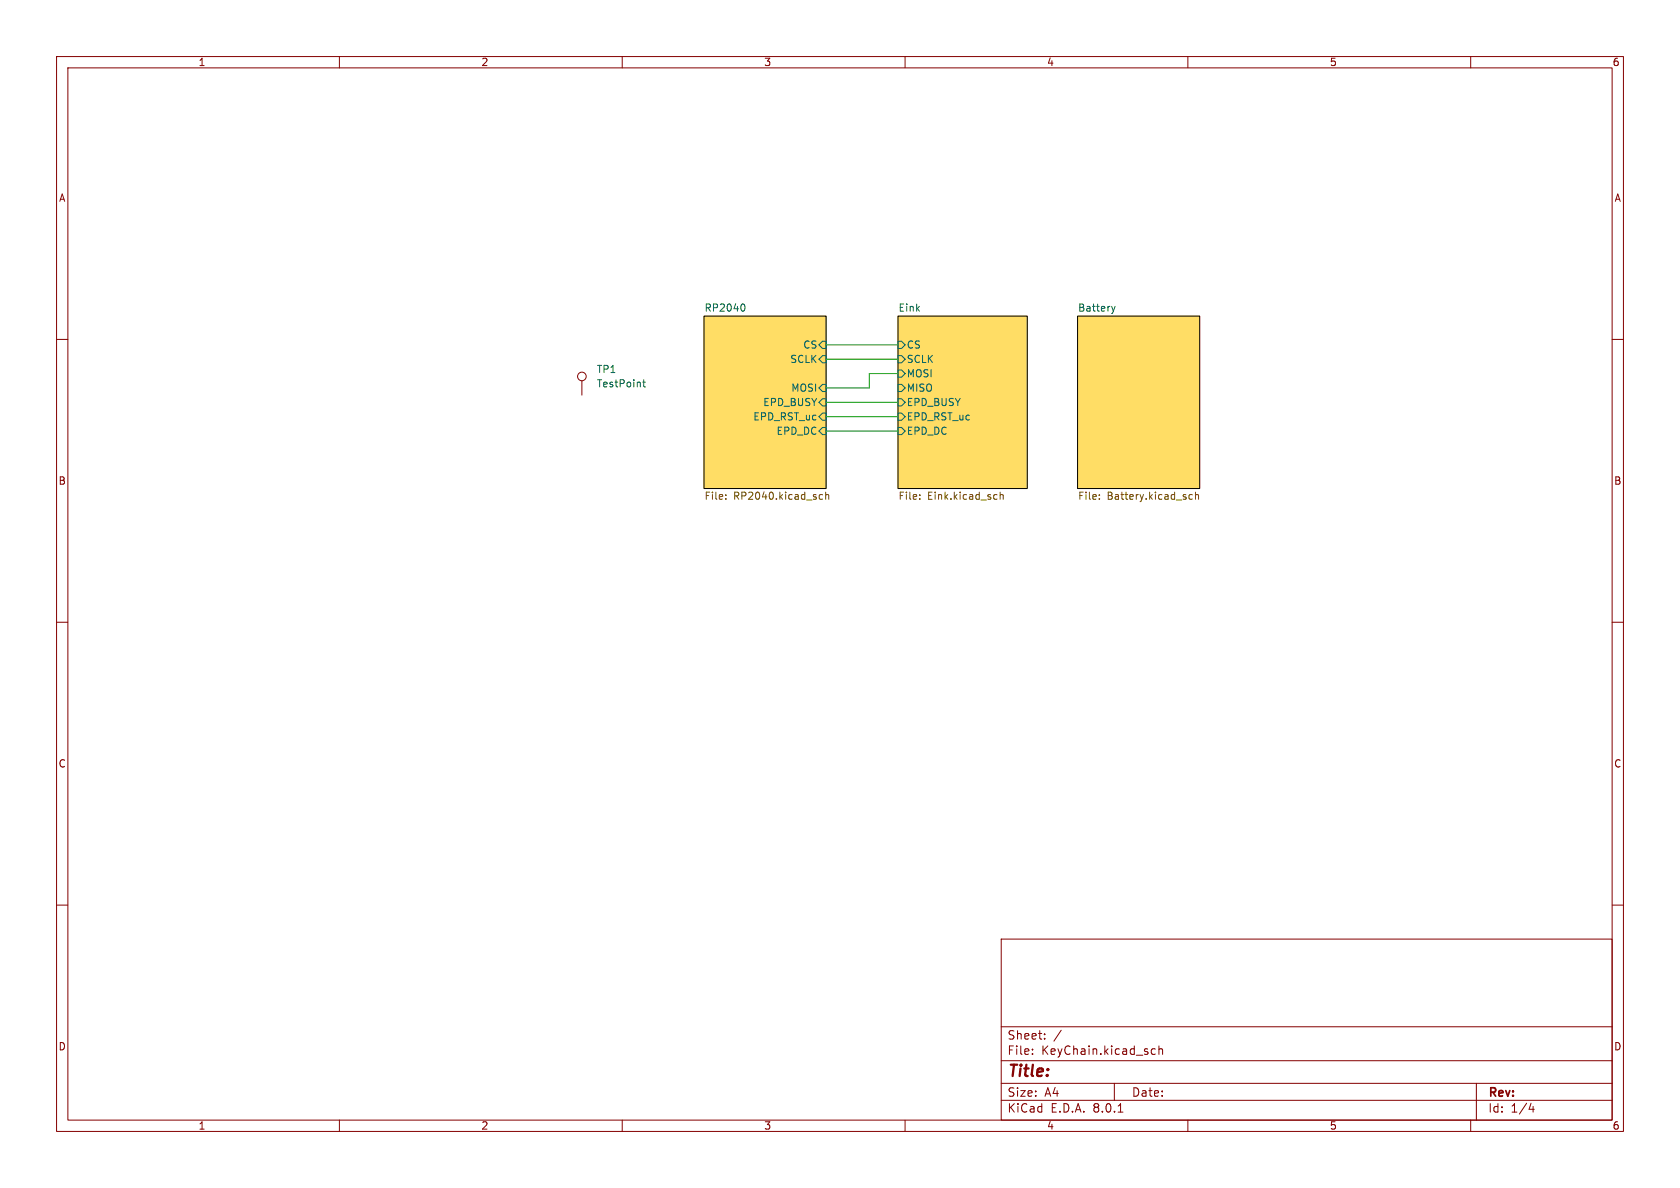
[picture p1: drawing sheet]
<svg xmlns="http://www.w3.org/2000/svg" width="297mm" height="210mm" viewBox="0 0 297 210" stroke-linecap="round" stroke-linejoin="round" font-family="sans-serif">
<g fill="none" stroke="#840000" stroke-width=".18">
<path d="M10 10h277v190h-277zM12 12h273v186h-273zM60 10v2M110 10v2M160 10v2M210 10v2M260 10v2M10 60h2M285 60h2M102.9 67.3v2.6M10 110h2M285 110h2"/>
<path d="M10 160h2M285 160h2M177 166h108v32h-108zM60 198v2M110 198v2M160 198v2M177 194.5h108M177 191.5h108M177 187.5h108M177 181.5h108M182.5 186.3v.1M182.5 185.5v.1"/>
<path d="M184.7 183.6v.1M184.7 182.8v.1M187.6 182.1l-1.3 2M197 191.5v3M197.7 196.6h.8M203.6 186.3l.2 .1 .4-.1M204.2 185.5l-.4-.1-.2 .1M204.9 185.5l.2-.1 .4 .1v.9M204.9 184.9v1.5M210 198v2M260 198v2M261 191.5v6.5"/>
<path d="M270.7 195l-.4 1.1h.9M271 195.6v1"/>
<circle cx="102.9" cy="66.5" r=".76"/>
</g>
<g fill="#ffdd65" stroke="#ffdd65" stroke-width=".18">
<path d="M158.7 55.9h22.9v30.5h-22.9z"/>
<path d="M190.5 55.9h21.6v30.5h-21.6z"/>
<path d="M124.5 55.9h21.5v30.5h-21.5z"/>
</g>
<path d="M124.5 55.9h21.5v30.5h-21.5zM158.7 55.9h22.9v30.5h-22.9zM190.5 55.9h21.6v30.5h-21.6z" fill="none" stroke="#000" stroke-width=".18"/>
<g fill="none" stroke="#006464" stroke-width=".18">
<path d="M131.4 53.7a.79 .79 0 0 1 0 1.3M196.5 54.2l.3 .8M196.8 55l-.2 .4M197.1 54.2l-.3 .8M113.6 67.6h.5M113.8 67.1v1.1l.3 .2M145.4 60.3h.6v1.3h-.6l-.6-.6zM145.4 62.9h.6v1.2h-.6l-.6-.6zM145.4 67.9h.6v1.3h-.6l-.6-.6zM145.4 75.6h.6v1.2h-.6l-.6-.6zM145.4 73h.6v1.3h-.6l-.6-.6zM145.4 70.5h.6v1.3h-.6l-.6-.7z"/>
<path d="M158.7 60.3h.7l.6 .7-.6 .6h-.7zM158.7 62.9h.7l.6 .6-.6 .6h-.7zM158.7 65.4h.7l.6 .6-.6 .7h-.7zM158.7 67.9h.7l.6 .7-.6 .6h-.7zM158.7 70.5h.7l.6 .6-.6 .7h-.7zM158.7 73h.7l.6 .7-.6 .6h-.7zM158.7 75.6h.7l.6 .6-.6 .6h-.7z"/>
</g>
<g fill="none" stroke="#725600" stroke-width=".18">
<path d="M128.3 88.1v.2M128.3 87.5v.1M144.9 88.1l.2 .2 .3-.1M145.4 87.5l-.3-.1-.2 .1M146 87.5l.2-.1 .3 .1v.8M146 87v1.3M162.6 88.1v.2M162.6 87.5v.1M176.8 87v1.3M176.8 87.5l.2-.1 .3 .1 .1 .8M194.3 88.1v.2M194.3 87.5v.1"/>
<path d="M210.8 87.5l-.4-.1-.2 .3 .1 .5h.5M211.3 87.5l.2-.1 .3 .1 .1 .8M211.3 87v1.3"/>
</g>
<path d="M146 73.7h12.7M146 61h12.7M146 63.5h12.7M146 76.2h12.7M146 71.1h12.7M158.7 66h-5v2.6h-7.7" fill="none" stroke="#009600" stroke-width=".18"/>
<text font-size="2.8" fill="#840000" x="178" y="190.9">Title:</text>
<g font-size="2.1" fill="#840000">
<text x="178" y="184">Sheet:</text>
<text x="178" y="186.7">File:</text>
<text x="184.1" y="186.7">KeyChain.kicad_sch</text>
<text x="178" y="196.9">KiCad</text>
<text x="178" y="194.1">Size:</text>
<text x="184.7" y="194.1">A4</text>
<text x="185.7" y="196.9">E.D.A.</text>
<text x="193.3" y="196.9">8.0.1</text>
<text x="200" y="194.1">Date:</text>
<text x="263" y="194.3">Rev:</text>
<text x="263" y="196.9">Id:</text>
<text x="267.1" y="196.9">1/4</text>
</g>
<g font-size="1.8" fill="#840000">
<text x="35" y="11.9">1</text>
<text x="85" y="11.9">2</text>
<text x="135" y="11.9">3</text>
<text x="185" y="11.9">4</text>
<text x="235" y="11.9">5</text>
<text x="285" y="11.9">6</text>
<text x="10.3" y="35.9">A</text>
<text x="285.3" y="35.9">A</text>
<text x="10.3" y="85.9">B</text>
<text x="285.3" y="85.9">B</text>
<text x="10.3" y="135.9">C</text>
<text x="285.3" y="135.9">C</text>
<text x="10.3" y="185.9">D</text>
<text x="285.3" y="185.9">D</text>
<text x="35" y="199.9">1</text>
<text x="85" y="199.9">2</text>
<text x="135" y="199.9">3</text>
<text x="185" y="199.9">4</text>
<text x="235" y="199.9">5</text>
<text x="285" y="199.9">6</text>
</g>
<g font-size="1.8" fill="#006464">
<text x="124.5" y="55.2">RP2040</text>
<text x="158.7" y="55.2">Eink</text>
<text x="190.5" y="55.2">Battery</text>
<text x="139.6" y="64.4">SCLK</text>
<text x="141.9" y="61.8">CS</text>
<text x="160.2" y="61.8">CS</text>
<text x="160.2" y="64.4">SCLK</text>
<text x="105.4" y="66.1">TP1</text>
<text x="105.4" y="68.7">TestPoint</text>
<text x="134.8" y="72">EPD_BUSY</text>
<text x="139.8" y="69.4">MOSI</text>
<text x="160.2" y="66.9">MOSI</text>
<text x="160.2" y="69.4">MISO</text>
<text x="160.2" y="72">EPD_BUSY</text>
<text x="133.1" y="74.5">EPD_RST_uc</text>
<text x="137.2" y="77.1">EPD_DC</text>
<text x="160.2" y="74.5">EPD_RST_uc</text>
<text x="160.2" y="77.1">EPD_DC</text>
</g>
<g font-size="1.8" fill="#725600">
<text x="124.5" y="88.7">File:</text>
<text x="129.7" y="88.7">RP2040.kicad_sch</text>
<text x="158.7" y="88.7">File:</text>
<text x="164" y="88.7">Eink.kicad_sch</text>
<text x="190.5" y="88.7">File:</text>
<text x="195.7" y="88.7">Battery.kicad_sch</text>
</g>
</svg>
